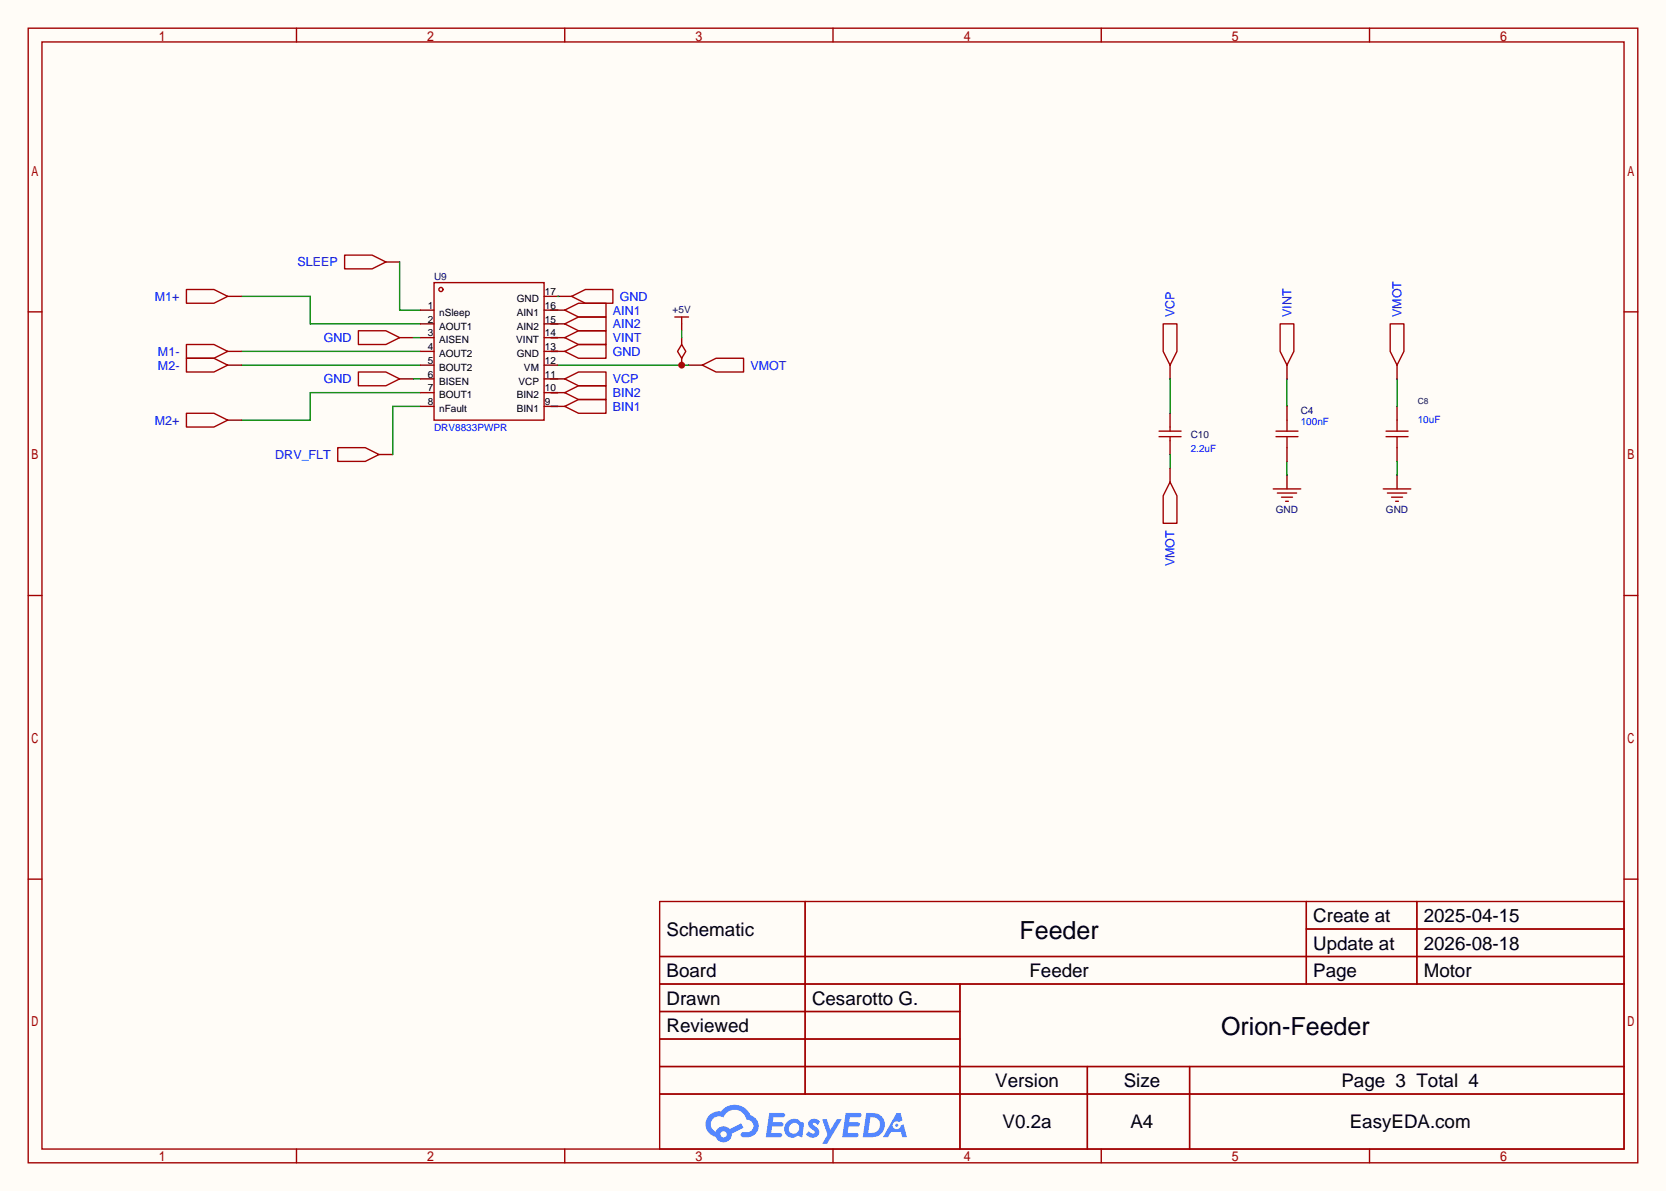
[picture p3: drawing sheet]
<svg xmlns="http://www.w3.org/2000/svg" width="308mm" height="220mm" viewBox="0 0 308 220" stroke-linecap="round" stroke-linejoin="round" font-family="sans-serif">
<path d="M0 0h307.6v220h-307.6z" fill="#fffcf7"/>
<g fill="none" stroke="#a10000" stroke-width=".25">
<path d="M5.2 5.2h297.2v209.6h-297.2zM7.7 7.7h292.1v204.5h-292.1zM54.7 5.2v2.5M104.3 5.2v2.5M153.8 5.2v2.5M203.3 5.2v2.5M252.9 5.2v2.5M5.2 57.6h2.5M299.8 57.6h2.6M5.2 110h2.5M299.8 110h2.6M5.2 162.4h2.5"/>
<path d="M121.8 166.5h178v45.7h-178zM121.8 176.7h178M148.7 166.5v35.6M241.2 166.5v15.2M241.2 171.6h58.6M261.6 166.5v15.2M299.8 162.4h2.6M121.8 181.7h178M121.8 186.8h55.4M121.8 197h178M121.8 191.9h55.4M177.2 181.7v30.5"/>
<path d="M200.8 197v15.2M219.6 197v15.2M54.7 212.2v2.6M104.3 212.2v2.6M121.8 202.1h178M153.8 212.2v2.6M203.3 212.2v2.6M252.9 212.2v2.6"/>
</g>
<g fill="#5487ff">
<path d="M149.5 206.9a1.3 1.3 0 0 1 1.9 .3l-.4 .6a.54 .54 0 0 0-1-.2l.2 .2a1.58 1.58 0 0 1 1 1.5 1.43 1.43 0 0 1-2.4 .2l.5-.6a.64 .64 0 0 0 .5 .5 .64 .64 0 0 0 .6-.3l-.1-.3a1.6 1.6 0 0 1-1.1-1.5z"/>
<path d="M151.8 206.7h.8l.7 2 1.2-2h.9l-2.7 4.5h-.9l1-1.6z"/>
<path d="M142 205.5h1.7a1.31 1.31 0 0 1 1.2 .2 .4 .4 0 0 1-.3 .6h-1.8l-.1 1h1.6a.4 .4 0 0 1 .3 .4 .4 .4 0 0 1-.4 .4h-1.6l-.2 1.2 .8-.1a1.23 1.23 0 0 1 1.2 .2 .39 .39 0 0 1-.4 .6h-2.6z"/>
<path d="M156.1 205.5h1.7a1.32 1.32 0 0 1 1.2 .2 .39 .39 0 0 1-.3 .6h-1.8l-.1 1h1.6a.4 .4 0 0 1 .4 .4 .4 .4 0 0 1-.5 .4h-1.6l-.2 1.1h.8a1.23 1.23 0 0 1 1.2 .2 .39 .39 0 0 1-.4 .6h-2.6z"/>
<path d="M165.5 205.6h.8l.3 1.3-.6 .3a.75 .75 0 0 0-1.1 .3 .75 .75 0 0 0 .5 1.1 .75 .75 0 0 0 .9-.7l.5-.3 .6 2.4h-.8l-.3-.9h-1.8l-.5 .9h-1z"/>
<path d="M159.9 205.6l-.6 4.4h1.4a2.27 2.27 0 0 0 2.7-2.3 2.27 2.27 0 0 0-2.7-2.1zM160.7 206.3a1.5 1.5 0 0 1 1.8 1.6 1.5 1.5 0 0 1-1.9 1.3h-.3z"/>
<path d="M145.4 207.2a1.62 1.62 0 0 0-.4 2.1 1.62 1.62 0 0 0 2 .6l.3-.2 .4 .2 .4 .1 .3-2.4-.1-.3-.5-.1a1.58 1.58 0 0 0-2.4 0zM146 207.7a.99 .99 0 0 1 1.6 .3 .99 .99 0 0 1-.9 1.4 .94 .94 0 0 1-1-.6 .94 .94 0 0 1 .3-1.1z"/>
<path d="M131 206a2.37 2.37 0 0 0 1.1 4 1.54 1.54 0 0 0 1.8 1 1.54 1.54 0 0 0 1.2-1.6l2.2-1.1-.5-.8-2.1 1a1.57 1.57 0 0 0-2.6 .5 1.5 1.5 0 0 1-.7-2.1 1.5 1.5 0 0 1 2.2-.5 2.23 2.23 0 0 1 2.3-1.4 2.23 2.23 0 0 1 2 1.8 1.16 1.16 0 0 1 1.2 1.1 1.16 1.16 0 0 1-1.1 1.2h-.7a.47 .47 0 0 0-.5 .4 .47 .47 0 0 0 .4 .5 2.23 2.23 0 0 0 2.2-.6 2.23 2.23 0 0 0 .5-2.3 2.16 2.16 0 0 0-1.3-1.1 3.2 3.2 0 0 0-5.5-.7l-1.1 .1zM133 209.5a.6 .6 0 0 1 1.2 0 .6 .6 0 0 1-1.2 0z"/>
<circle cx="165.6" cy="207.8" r=".28"/>
</g>
<g fill="none" stroke="#a10000" stroke-width=".25">
<path d="M34.4 53.5h5.1l2.5 1.2-2.5 1.3h-5.1zM104.3 57.3l2.5-1.3h5.1v2.5h-5.1zM104.3 59.8l2.5-1.3h5.1v2.6h-5.1zM124.6 58.5h2.5M125.9 58.5v1.3M214.8 59.8h2.5v5.1l-1.3 2.5-1.2-2.5zM236.3 59.8h2.6v5.1l-1.3 2.5-1.3-2.5zM256.7 59.8h2.5v5.1l-1.3 2.5-1.2-2.5zM34.4 63.6h5.1l2.5 1.3-2.5 1.3h-5.1zM34.4 66.2h5.1l2.5 1.2-2.5 1.3h-5.1zM34.4 76.3h5.1l2.5 1.3-2.5 1.3h-5.1zM66.2 61.1h5l2.6 1.3-2.6 1.2h-5z"/>
<path d="M66.2 68.7h5l2.6 1.3-2.6 1.2h-5zM104.3 75.1l2.5-1.3h5.1v2.5h-5.1zM104.3 72.5l2.5-1.3h5.1v2.6h-5.1zM104.3 62.4l2.5-1.3h5.1v2.5h-5.1zM104.3 70l2.5-1.3h5.1v2.5h-5.1zM104.3 64.9l2.5-1.3h5.1v2.6h-5.1zM129.7 67.4l2.5-1.2h5.1v2.5h-5.1zM214 79.6h4.1M216 78.9v.7M255.9 79.6h4.1M257.9 77.6v2M214 80.6h4.1"/>
<path d="M216 89l1.3 2.6v5h-2.5v-5zM216 80.6v.8M235.1 90.3h5.1M235.8 91.1h3.6M236.6 91.8h2M237.4 92.6h.5M255.4 90.3h5.1M255.9 80.6h4.1M256.2 91.1h3.5M256.9 91.8h2.1M257.7 92.6h.5M257.9 80.6v2.1"/>
</g>
<g fill="none" stroke="#870000" stroke-width=".25">
<path d="M42 54.7h2.6M101.7 57.3h2.6M101.7 59.8h2.6M125.9 59.8v1.3M42 64.9h2.6M42 67.4h2.6M42 77.6h2.6M73.8 62.4h2.5M73.8 70h2.5M101.7 62.4h2.6M101.7 70h2.6M101.7 64.9h2.6"/>
<path d="M101.7 75.1h2.6M101.7 72.5h2.6M125.9 62.4v1.2M125.9 66.2v1.2M127.1 67.4h2.6M216 67.4v2.6M216 76.3v2.6M237.6 67.4v2.6M257.9 67.4v2.6M257.9 75.1v2.5M216 81.4v2.5M216 86.5v2.5"/>
<path d="M237.6 87.8v2.5M257.9 82.7v2.5M257.9 87.8v2.5"/>
</g>
<g fill="none" stroke="#008700" stroke-width=".25">
<path d="M44.6 54.7h12.7v5.1h20.3M101.7 59.8h1.3M101.7 57.3h1.3M44.6 67.4h33M44.6 64.9h33M76.3 62.4h1.3M76.3 70h1.3M77.6 72.5h-20.3v5.1h-12.7M101.7 62.4h1.3M101.7 70h1.3M101.7 72.5h1.3M101.7 64.9h1.3"/>
<path d="M101.7 75.1h1.3M103 67.4h24.1M216 70v6.3M237.6 70v5.1M257.9 70v5.1M216 83.9v2.6M237.6 85.2v2.6M257.9 85.2v2.6"/>
</g>
<circle cx="125.9" cy="67.4" r=".63" fill="#c00"/>
<g fill="none" stroke="#a10000" stroke-width=".25">
<path d="M63.6 47.1h5.1l2.5 1.3-2.5 1.3h-5.1zM80.1 52.2h20.4v25.4h-20.4zM105.5 54.7l2.6-1.2h5.1v2.5h-5.1zM125.9 63.6l.7 1.3-.7 1.3-.8-1.3zM235.6 79.6h4M237.6 77.6v2M62.4 82.7h5l2.6 1.2-2.6 1.3h-5zM235.6 80.6h4M237.6 80.6v2.1"/>
<circle cx="81.4" cy="53.5" r=".38"/>
</g>
<path d="M73.8 48.4v8.9h3.8M103 54.7h.1M77.6 75.1h-5.1v8.8M125.9 61.1v1.3" fill="none" stroke="#008700" stroke-width=".25"/>
<g fill="none" stroke="#870000" stroke-width=".25">
<path d="M71.2 48.4h2.6M77.6 57.3h2.5M77.6 59.8h2.5M100.5 57.3h2.5M100.5 59.8h2.5M100.5 54.7h5M77.6 62.4h2.5M77.6 64.9h2.5M77.6 67.4h2.5M77.6 70h2.5M77.6 72.5h2.5M77.6 75.1h2.5"/>
<path d="M100.5 62.4h2.5M100.5 64.9h2.5M100.5 67.4h2.5M100.5 70h2.5M100.5 72.5h2.5M100.5 75.1h2.5M237.6 75.1v2.5M70 83.9h2.5M237.6 82.7v2.5"/>
</g>
<g font-size="4.6">
<text x="188.2" y="173.4">Feeder</text>
<text x="225.4" y="191.2">Orion-Feeder</text>
</g>
<g font-size="3.5">
<text x="123.1" y="172.8">Schematic</text>
<text x="242.5" y="170.3">Create at</text>
<text x="262.9" y="170.3">2025-04-15</text>
<text x="242.5" y="175.4">Update at</text>
<text x="262.9" y="175.4">2026-08-18</text>
<text x="123.1" y="180.5">Board</text>
<text x="123.1" y="185.5">Drawn</text>
<text x="149.9" y="185.5">Cesarotto G.</text>
<text x="190.1" y="180.5">Feeder</text>
<text x="242.5" y="180.5">Page</text>
<text x="262.9" y="180.5">Motor</text>
<text x="123.1" y="190.6">Reviewed</text>
<text x="183.8" y="200.8">Version</text>
<text x="207.5" y="200.8">Size</text>
<text x="247.7" y="200.8">Page 3 Total 4</text>
<text x="185.1" y="208.4">V0.2a</text>
<text x="208.7" y="208.4">A4</text>
<text x="249.2" y="208.4">EasyEDA.com</text>
</g>
<g font-size="2.3" fill="#00f">
<text x="54.9" y="49.2">SLEEP</text>
<text x="28.6" y="55.5">M1+</text>
<text x="113.2" y="58.1">AIN1</text>
<text x="114.4" y="55.5">GND</text>
<text x="216.8" y="58.5" transform="rotate(-90 216.8 58.5)">VCP</text>
<text x="238.4" y="58.5" transform="rotate(-90 238.4 58.5)">VINT</text>
<text x="258.7" y="58.5" transform="rotate(-90 258.7 58.5)">VMOT</text>
<text x="29.2" y="65.7">M1-</text>
<text x="59.8" y="63.2">GND</text>
<text x="113.2" y="60.6">AIN2</text>
<text x="113.2" y="63.2">VINT</text>
<text x="113.2" y="65.7">GND</text>
<text x="29.2" y="68.2">M2-</text>
<text x="59.8" y="70.8">GND</text>
<text x="113.2" y="70.8">VCP</text>
<text x="138.6" y="68.2">VMOT</text>
<text x="113.2" y="75.9">BIN1</text>
<text x="113.2" y="73.3">BIN2</text>
<text x="28.6" y="78.4">M2+</text>
<text x="50.8" y="84.8">DRV_FLT</text>
<text x="216.8" y="104.6" transform="rotate(-90 216.8 104.6)">VMOT</text>
</g>
<g font-size="1.8" fill="#000080">
<text x="80.1" y="51.7">U9</text>
<text x="124.2" y="57.8">+5V</text>
<text x="240.2" y="76.4">C4</text>
<text x="219.8" y="80.9">C10</text>
<text x="235.6" y="94.7">GND</text>
<text x="255.9" y="94.7">GND</text>
</g>
<g font-size="1.8">
<text x="79" y="57">1</text>
<text x="79" y="59.6">2</text>
<text x="81.1" y="58.3">nSleep</text>
<text x="95.4" y="58.3">AIN1</text>
<text x="95.4" y="55.8">GND</text>
<text x="100.6" y="59.6">15</text>
<text x="100.6" y="57">16</text>
<text x="100.6" y="54.5">17</text>
<text x="79" y="62.1">3</text>
<text x="79" y="64.7">4</text>
<text x="81.1" y="60.9">AOUT1</text>
<text x="81.1" y="63.4">AISEN</text>
<text x="81.1" y="65.9">AOUT2</text>
<text x="95.3" y="63.4">VINT</text>
<text x="95.4" y="65.9">GND</text>
<text x="95.4" y="60.9">AIN2</text>
<text x="100.6" y="64.7">13</text>
<text x="100.6" y="62.1">14</text>
<text x="79" y="67.2">5</text>
<text x="79" y="69.7">6</text>
<text x="81.1" y="68.5">BOUT2</text>
<text x="81.1" y="71">BISEN</text>
<text x="95.7" y="71">VCP</text>
<text x="96.7" y="68.5">VM</text>
<text x="100.6" y="69.7">11</text>
<text x="100.6" y="67.2">12</text>
<text x="79" y="72.3">7</text>
<text x="79" y="74.8">8</text>
<text x="81.1" y="73.6">BOUT1</text>
<text x="81.1" y="76.1">nFault</text>
<text x="95.4" y="76.1">BIN1</text>
<text x="95.4" y="73.6">BIN2</text>
<text x="100.6" y="74.8">9</text>
<text x="100.6" y="72.3">10</text>
</g>
<g font-size="1.8" fill="#00f">
<text x="80.1" y="79.7">DRV8833PWPR</text>
<text x="219.8" y="83.5">2.2uF</text>
<text x="240.2" y="78.4">100nF</text>
<text x="261.7" y="78.2">10uF</text>
</g>
<text font-size="1.6" fill="#000080" x="261.7" y="74.6">C8</text>
</svg>
